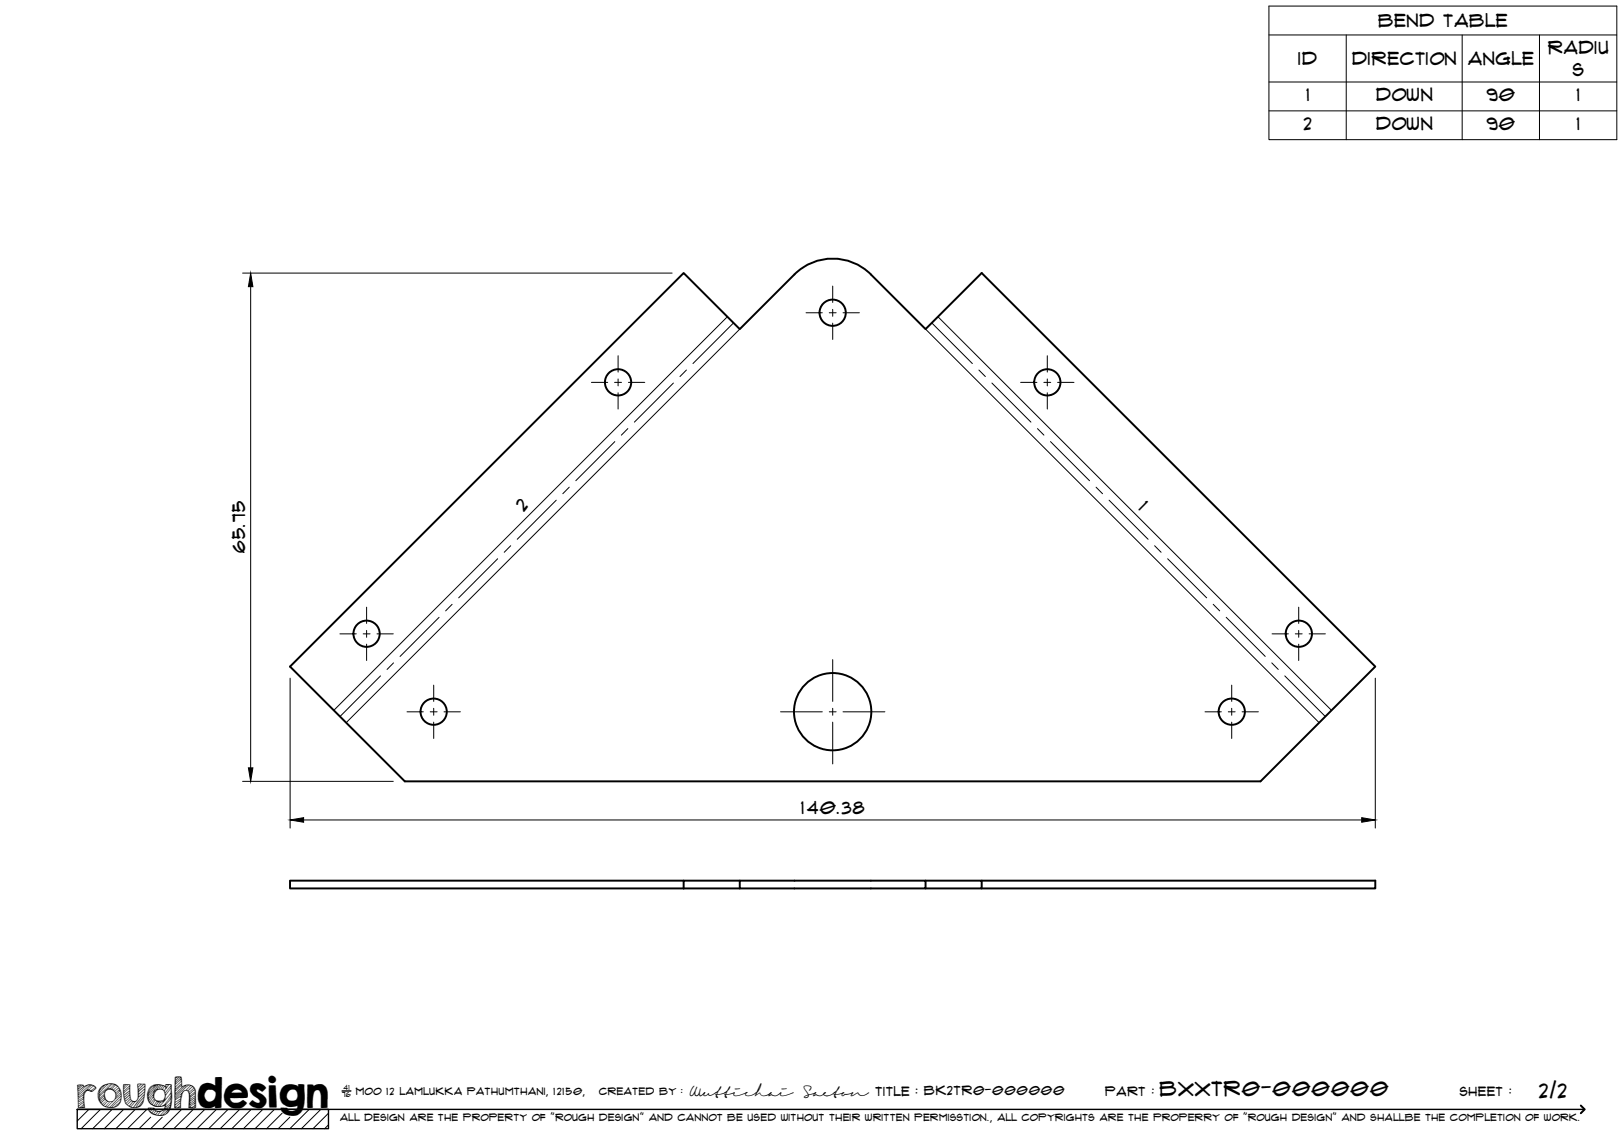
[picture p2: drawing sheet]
<svg xmlns="http://www.w3.org/2000/svg" width="420mm" height="297mm" viewBox="0 0 420 297" stroke-linecap="round" stroke-linejoin="round" font-family="sans-serif">
<!-- layer: Visible -->
<g fill="none" stroke="#000" stroke-width=".51">
<path d="M75 172.5l101.9-101.9 14.5 14.6 14.1-14.2a14 14 0 0 1 19.8 0l14.2 14.2 14.5-14.6 101.8 101.9-29.7 29.7h-221.4zM176.9 227.9h-101.9v2h101.9M176.9 229.9h14.5M191.4 227.9h48.1v2h-48.1zM191.4 227.9h-14.5v2M239.5 227.9h14.5v2h-14.5M254 227.9h101.8v2h-101.8"/>
<circle cx="159.9" cy="98.9" r="3.4"/>
<circle cx="215.4" cy="80.9" r="3.4"/>
<circle cx="271" cy="98.9" r="3.4"/>
<circle cx="94.8" cy="164" r="3.4"/>
<circle cx="336" cy="164" r="3.4"/>
<circle cx="112.2" cy="184.1" r="3.4"/>
<circle cx="215.4" cy="184.1" r="10"/>
<circle cx="318.7" cy="184.1" r="3.4"/>
</g>
<!-- layer: Bend Center -->
<g fill="none" stroke="#000" stroke-width=".26">
<path d="M174.2 99.1l-10.1 10.1M177.6 95.7l-1.7 1.7M189.8 83.6l-10.5 10.5M241.1 83.6l10.5 10.5M253.3 95.7l1.6 1.7M256.6 99.1l10.1 10.1M159.1 114.3l-10.1 10.1M162.4 110.9l-1.6 1.7M268.4 110.9l1.7 1.7M271.8 114.3l10.1 10.1M143.9 129.4l-10.1 10.1M147.3 126.1l-1.7 1.6"/>
<path d="M283.6 126.1l1.6 1.6M286.9 129.4l10.1 10.1M113.6 159.7l-10.1 10.1M117 156.4l-1.7 1.7M128.8 144.6l-10.1 10.1M132.1 141.2l-1.6 1.7M298.7 141.2l1.7 1.7M302.1 144.6l10.1 10.1M313.9 156.4l1.7 1.7M317.2 159.7l10.1 10.1M98.4 174.9l-10.5 10.5M101.8 171.5l-1.7 1.7"/>
<path d="M329 171.5l1.7 1.7M332.4 174.9l10.5 10.5"/>
</g>
<!-- layer: Visible Narrow -->
<path d="M188.2 82l-101.8 101.8M191.4 85.2l-101.8 101.8M239.5 85.2l101.8 101.8M242.7 82l101.8 101.8" fill="none" stroke="#000" stroke-width=".26"/>
<!-- layer: TitleBlock -->
<path d="M20 287h65v5h-65zM20 287h390M88.5 282.3h2.3" fill="none" stroke="#000" stroke-width=".36"/>
<path d="M409 286.1l1 .9-1 1" fill="none" stroke="#000" stroke-width=".51"/>
<g fill="none" stroke="#000" stroke-width=".26">
<path d="M23 287l-3 3.1M26 287l-5 5M29 287l-5 5M32 287l-5 5M35 287l-5 5M38 287l-5 5M39 289.1l-3 2.9M42 289.1l-3 2.9M47 287l-5 5M50 287l-5 5M53 287l-5 5M56 287l-5 5"/>
<path d="M59 287l-5 5M62 287l-5 5M65 287l-5 5M68 287l-5 5M71 287l-5 5M73 288l-4 4M75 289.1l-3 2.9M80 287l-5 5M83 287l-5 5M85 288l-4 4M85 291l-1 1"/>
</g>
<!-- layer: Smart Centers -->
<g fill="none" stroke="#000" stroke-width=".26">
<path d="M215.4 74v4.3M153 98.9h4.2M159 98.9h1.8M159.9 92v4.3M159.9 98.1v1.8M162.6 98.9h4.2M208.5 80.9h4.2M214.5 80.9h1.8M215.4 80v1.8M215.4 83.6v4.2M218.1 80.9h4.2M264.1 98.9h4.2"/>
<path d="M270.1 98.9h1.7M271 92v4.3M271 98.1v1.8M273.6 98.9h4.3M159.9 101.6v4.2M271 101.6v4.2M94.8 157.1v4.2M336 157.1v4.2M87.9 164h4.3M94 164h1.7M94.8 163.1v1.8M94.8 166.7v4.2"/>
<path d="M97.5 164h4.2M112.2 177.3v4.2M215.4 170.7v10.8M318.7 177.3v4.2M329.1 164h4.2M335.1 164h1.8M336 163.1v1.8M336 166.7v4.2M338.7 164h4.2M105.3 184.2h4.2M111.3 184.2h1.8M112.2 183.3v1.8"/>
<path d="M112.2 186.8v4.3M114.9 184.2h4.2M201.9 184.2h10.8M214.5 184.2h1.8M215.4 183.3v1.8M215.4 186.8v10.9M218.1 184.2h10.8M311.8 184.2h4.2M317.8 184.2h1.8M318.7 183.3v1.8M318.7 186.8v4.3M321.4 184.2h4.2"/>
</g>
<!-- layer: Bend Tables -->
<path d="M328.3 1.6h90v34.5h-90zM328.3 9h90M348.3 9v27.1M378.3 9v27.1M398.3 9v27.1M328.3 21.2h90M328.3 28.7h90" fill="none" stroke="#000" stroke-width=".26"/>
<!-- layer: FD_Dimensions -->
<path d="M62.8 70.7h111.1M64.9 74.2v124.5M75.1 175.5v38.8M355.8 175.5v38.8M62.8 202.2h38.9M78.5 212.2h273.8" fill="none" stroke="#000" stroke-width=".26"/>
<path d="M64.9 70.7l.5 3.5h-1.1zM64.3 198.7h1.1l-.5 3.5zM75.1 212.2l3.4-.6v1.2zM352.3 211.6l3.5 .6-3.5 .6z" fill="#000" stroke="#000" stroke-width=".26"/>
<text font-size="9.7" x="19.9" y="286.8">roughdesign</text>
<g font-size="5.3">
<text x="300.1" y="283.6">BXXTR0-000000</text>
<text x="398.2" y="284">2/2</text>
</g>
<g font-size="4.6">
<text x="356.6" y="7">Bend Table</text>
<text x="335.9" y="16.9">ID</text>
<text x="349.8" y="16.8">Direction</text>
<text x="379.8" y="16.9">Angle</text>
<text x="400.5" y="13.9">Radiu</text>
<text x="406.9" y="19.8">s</text>
<text x="338" y="26.1">1</text>
<text x="356" y="26.1">Down</text>
<text x="384.6" y="26.1">90</text>
<text x="408" y="26.1">1</text>
<text x="337.3" y="33.6">2</text>
<text x="356" y="33.6">Down</text>
<text x="384.6" y="33.6">90</text>
<text x="408" y="33.6">1</text>
<text x="294.4" y="131.7" transform="rotate(45 294.4 131.7)">1</text>
<text x="135.5" y="132.6" transform="rotate(-45 135.5 132.6)">2</text>
<text x="63.4" y="143.1" transform="rotate(-90 63.4 143.1)">65.75</text>
<text x="207.2" y="210.7">140.38</text>
</g>
<g font-size="3.4">
<text x="178.3" y="283.5">Wuttichai</text>
<text x="208.1" y="283.5">Saeton title : BK2TR0-000000</text>
</g>
<g font-size="3.3">
<text x="286" y="283.5">Part :</text>
<text x="377.7" y="283.5">sheet :</text>
</g>
<g font-size="2.7">
<text x="92.1" y="283.3">moo 12 Lamlukka pathumthani, 12150,</text>
<text x="155" y="283.3">created by :</text>
</g>
<text font-size="2.6" x="88" y="290.1">all design are the property of &quot;rough design&quot; and cannot be used without their written permisstion., all copyrights are the properry of &quot;rough design&quot; and shallbe the completion of work.</text>
<g font-size="1.9">
<text x="88.5" y="283.9">76</text>
<text x="88.9" y="282.1">41</text>
</g>
</svg>
